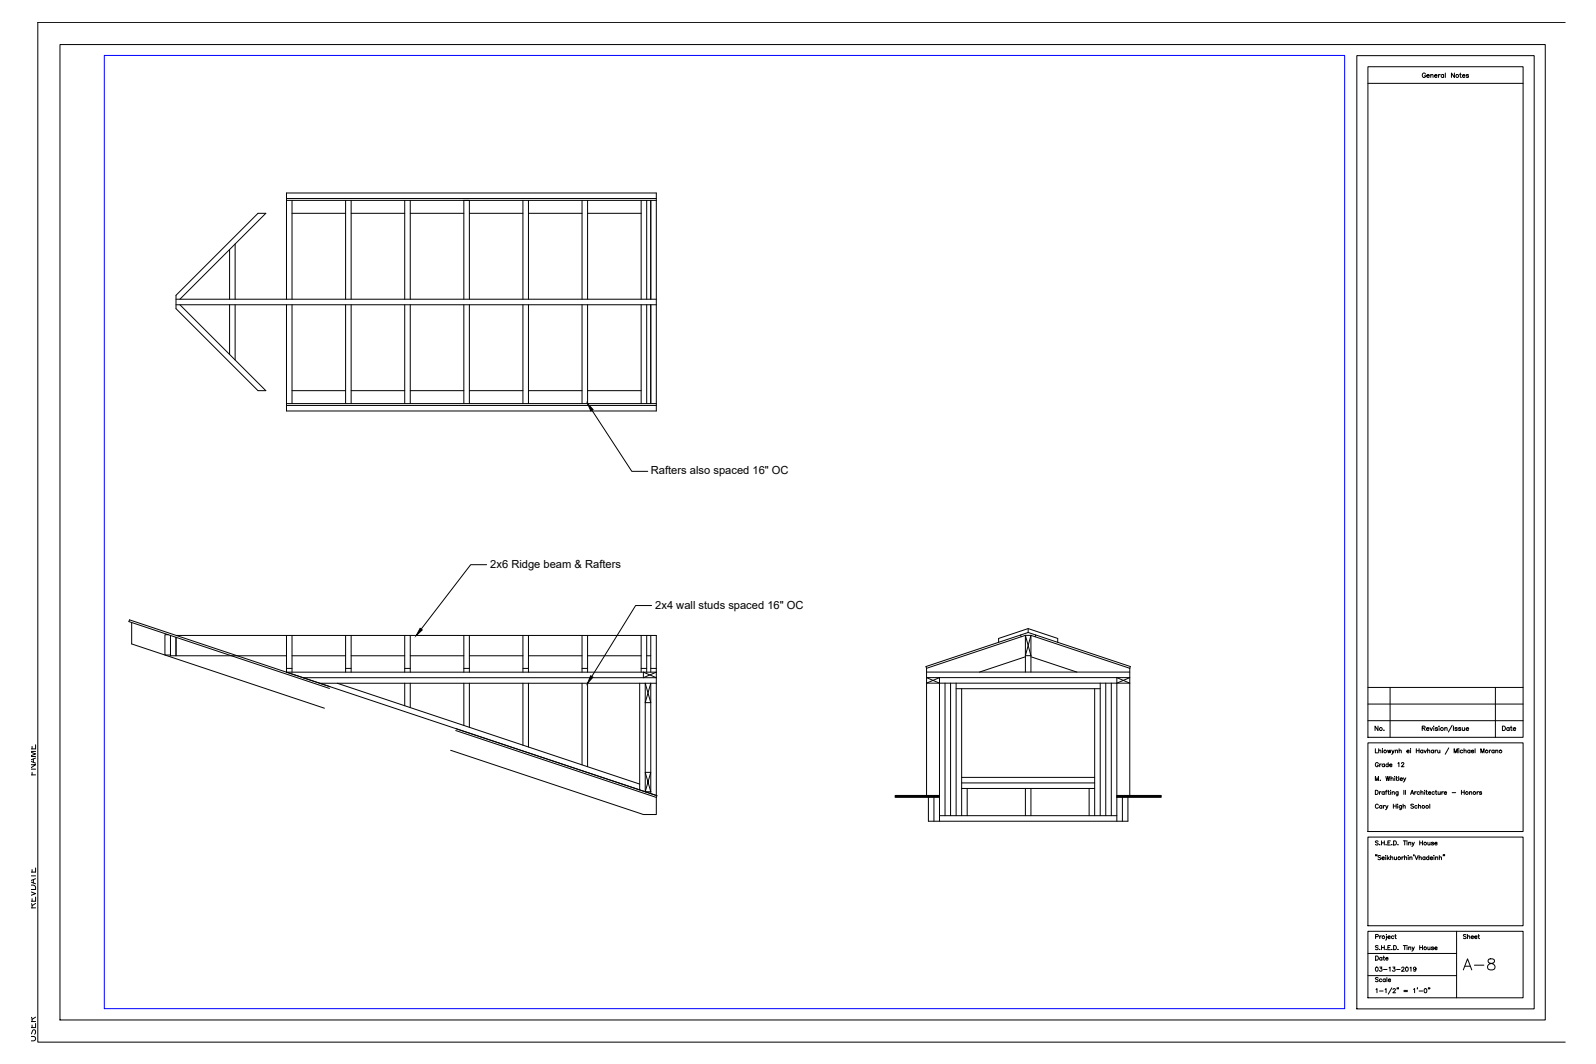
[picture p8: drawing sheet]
<svg xmlns="http://www.w3.org/2000/svg" width="914mm" height="610mm" viewBox="0 0 914 610" stroke-linecap="round" stroke-linejoin="round" font-family="sans-serif">
<!-- layer: Viewport -->
<path d="M60 32h710v546h-710z" fill="none" stroke="#00f" stroke-width=".57"/>
<!-- layer: 0 -->
<g fill="none" stroke="#000" stroke-width=".57">
<path d="M897 13h-875v584h875M34 26h851v558h-851zM777 32h102v546h-102zM784 38h89v384h-89zM784 48h89M164 115h212M164 114h212M167 115v56M198 115v56M201 115v56M232 115v56M235 115v56"/>
<path d="M266 115v56M269 115v56M300 115v56M303 115v56M333 115v56M337 115v56M367 115v56M371 115v56M373 115v56M135 140v31M167 122h31M201 122h31"/>
<path d="M235 122h31M269 122h31M303 122h30M337 122h30M132 143v28M101 175h275M101 171h275M103 171l49-49h-4l-47 47v8l47 47h4l-49-49M132 175v28M135 175v31M164 171v-60h212v124h-212v-60M167 175v56"/>
<path d="M198 175v56M201 175v56M232 175v56M235 175v56M266 175v56M269 175v56M300 175v56M303 175v56M333 175v56M337 175v56M367 175v56M371 175v56"/>
<path d="M373 175v56M164 231h212M164 232h212M167 224h31M201 224h31M235 224h31M269 224h31M303 224h30M337 224h30M339 235l23 35h9M279 324h-9l-29 36M373 347h-9l-25 41"/>
<path d="M96 364h-2v11h4M98 364v12h66M101 365v11M101 364h275v92l-212-71M164 364v21M167 376h31M167 364v21M198 364v21M201 376h31M201 364v21M232 364v21M235 376h31"/>
<path d="M235 364v21M266 364v21M269 376h31M269 364v21M300 364v21M303 376h30M303 364v21M333 364v21M337 376h30M337 364v21M367 364v21M371 376h2"/>
<path d="M371 364v21M373 364v21M572 368v-2l17-6 17 6v2M585 364v1M587 376l-26 9M589 362l59 20-1 1M589 362l-58 20v1M589 360v2M591 364l-4 12h4l-4-12v21M591 364h-4l-56 19M591 364l56 19M591 376l26 9"/>
<path d="M591 364v21M593 364v1M164 385h212l-7 3v-3l7 3h-202M164 383h3M183 391h193M193 391l173 58M198 383h3M232 391v13M232 383h3M235 391v14M266 391v25M266 383h3"/>
<path d="M269 391v26M300 391v36M300 383h3M303 391v37M333 391v47M333 383h4M337 391v48M366 391v62M367 383h4M373 383h3M531 385h116M531 383v73"/>
<path d="M538 391l-7-3h116l-7 3M541 391v76M545 391v76M548 395h82M548 391v76M551 395v72M627 395v72M630 391v76M634 391v76M637 391v76M647 383v73M784 394h89"/>
<path d="M796 394v28M857 394v28M784 403h89M784 413h89M815 417h1v-1h-1v3M816 417l1 2M817 418h2a.8 .8 0 0 0-1-1 .8 .8 0 0 0-1 1 .8 .8 0 0 0 1 0h1M819 417l1 2 1-2M821 416h.1M821 417v2M824 417h-2l2 1h-2M824 416h.1"/>
<path d="M825 417v2M828 417h1v2M828 417v2M832 416l-2 3M833 416v3M835 417h-1l1 1h-1M837 417h-1l1 1h-1M838 417v1h1M839 417v2M840 418h1a.8 .8 0 0 0-1-1 .8 .8 0 0 0 0 1 .8 .8 0 0 0 1 0M784 426h89v50h-89zM788 429v2h1"/>
<path d="M790 437a.9 .9 0 0 0-1 0 .9 .9 0 0 0-1 1 .8 .8 0 0 0 1 1 .8 .8 0 0 0 1-1h-1M790 430h1v1M790 429v2M790 438v1M791 438h-1M792 429h.1M792 430v1M793 438a.8 .8 0 0 0-1 0 .8 .8 0 0 0 0 1 .8 .8 0 0 0 1 0M793 438v1M795 430v1l1-1v1l1-1M795 438a.8 .8 0 0 0-1 0 .8 .8 0 0 0 0 1 .8 .8 0 0 0 1 0M795 437v2"/>
<path d="M796 438h2a1 1 0 0 0-2 0 .8 .8 0 0 0 0 1 1 1 0 0 0 2 0M797 430l1 1 1-1M798 431l-1 1M799 430h2v1M799 430v1M801 437v2M802 430h1v1M802 429v2M803 437h1l-1 2h1M806 430h1a.8 .8 0 0 0-1 0 .8 .8 0 0 0 0 1 .8 .8 0 0 0 1 0M808 429h.1M808 430v1"/>
<path d="M811 429v2M811 430h2M813 429v2M815 430a.8 .8 0 0 0-1 0 .8 .8 0 0 0 0 1 .8 .8 0 0 0 1 0M815 430v1M816 430l1 1v-1M818 430h1v1M818 429v2M821 430a.8 .8 0 0 0-1 0 .8 .8 0 0 0 0 1 .8 .8 0 0 0 1 0M821 430v1M822 430v1M823 430h-1"/>
<path d="M824 430v1h1M825 430v1M830 429l-2 3M833 431v-2l1 2 1-2v2M836 429h.1M836 430v1M838 430a.8 .8 0 0 0-1 0 .8 .8 0 0 0 0 1 .8 .8 0 0 0 1 0M839 430h1v1M839 429v2M842 430a.8 .8 0 0 0-1 0 .8 .8 0 0 0 0 1 .8 .8 0 0 0 1 0M842 430v1M843 430h1a.8 .8 0 0 0-1 0 .8 .8 0 0 0 0 1 .8 .8 0 0 0 1 0"/>
<path d="M845 429v2M848 431v-2l1 2 1-2v2M853 430v1M854 430h-1M856 430a.8 .8 0 0 0-1 0 .8 .8 0 0 0 0 1 .8 .8 0 0 0 1 0M856 430v1M857 430h1v1M857 430v1M370 443l3 11h-3l3-11zM370 454v-63l3 12h-3l3-12v64M513 457h25M513 456h25"/>
<path d="M532 457v14h114v-14M535 457v14M551 445h76M551 449h76M551 452h76M554 452v15M587 452v15M591 452v15M624 452v15M640 457h25M640 456h25M643 457v14"/>
<path d="M788 447v-2l1 2 1-2v2M788 453h1a1.3 1.3 0 0 1 1 1 1.3 1.3 0 0 1-1 1h-1zM790 454v1M791 447h.1M791 454h-1M793 454a.8 .8 0 0 0-1 0 .8 .8 0 0 0 0 1 .8 .8 0 0 0 1 0M793 454v1M794 454h1M794 445l1 2v-2l1 2v-2M795 453h-1v2M795 454h1M795 453v2h1"/>
<path d="M797 453h.1M797 454v1M797 446h1v1M797 445v2M798 454h1v1M798 454v1M799 445h.1M799 446v1M800 446h1M800 445v2h1M801 454v2h-1M801 454a.8 .8 0 0 0-1 0 .8 .8 0 0 0 0 1 .8 .8 0 0 0 1 0"/>
<path d="M801 445v2M802 446h2a1 1 0 0 0-2 0 .8 .8 0 0 0 0 1 1 1 0 0 0 2 0M804 446l1 1v-1M804 453v2M805 447l-1 1M805 453v2M808 455l1-2 1 2M809 454h1M811 454v1M811 454h.1M813 454a.8 .8 0 0 0-1 0 .8 .8 0 0 0 0 1 .8 .8 0 0 0 1 0M814 454h1v1"/>
<path d="M814 453v2M816 453h.1M816 454v1M817 454h1M817 453v2h1M818 454h2a.8 .8 0 0 0-1 0 .8 .8 0 0 0 0 1 .8 .8 0 0 0 1 0M822 454a.8 .8 0 0 0-1 0 .8 .8 0 0 0 0 1 .8 .8 0 0 0 1 0M822 454h1M823 453v2M824 454v1h1M825 454v1M826 454v1"/>
<path d="M827 454h-1M827 454h2a.8 .8 0 0 0-1 0 .8 .8 0 0 0 0 1 .8 .8 0 0 0 1 0M832 454h2M837 453v2M837 454h2M839 453v2M842 454h1v1M842 454v1M846 454v1M847 454h-1M849 454h-1l1 1h-1M538 471v-83l-7 3h116l-7-3v83"/>
<path d="M538 467h102M784 480h89v50h-89zM790 461a.9 .9 0 0 0-1 0 .9 .9 0 0 0-1 1 .9 .9 0 0 0 1 1 .9 .9 0 0 0 1 0M792 462a.8 .8 0 0 0-1 0 .8 .8 0 0 0 0 1 .8 .8 0 0 0 1 0M792 462v1M793 462v1M794 462h-1M794 462l1 1v-1M795 463l-1 1M798 461v2M798 462h2M800 461v2"/>
<path d="M801 461h.1M801 462v1M803 462v2h-1M803 462a.8 .8 0 0 0-1 0 .8 .8 0 0 0 0 1 .8 .8 0 0 0 1 0M804 462h1v1M804 461v2M810 461h-2l2 1-1 1h-1M812 462a.8 .8 0 0 0-1 0 .8 .8 0 0 0 0 1 .8 .8 0 0 0 1 0M813 462h1v1M813 461v2M819 461v2M788 490h.1"/>
<path d="M789 490h.1M790 482h-2l2 1-1 1h-1M791 484h.1M791 490h-2l2 2h-2M792 482v2M792 483h1M792 492h1a.8 .8 0 0 0-1-1 .8 .8 0 0 0 0 1 .8 .8 0 0 0 0 1l1-1M793 482v2M794 490h.1M794 491v2M794 484h.1M795 490v3"/>
<path d="M795 483h1M795 492l1 1M796 491l-1 1M797 482h-2v2h2M797 491h1v2M797 490v3M797 484h.1M798 482h1a1.3 1.3 0 0 1 1 1 1.3 1.3 0 0 1-1 1h-1zM799 491v1h1M800 491v2M801 484h.1M803 491v2"/>
<path d="M804 482h2M804 491l-1 1M805 491h1v2M805 490v3M805 482v2M806 482h.1M806 483v1M807 490h.1M807 491v2M807 483h1v1M807 483v1M808 491h1v2"/>
<path d="M808 491v2M809 483l1 1v-1M810 484l-1 1M810 490h.1M811 490l1 3v-3M813 491h1v2M813 490v3M813 482v2M813 483h2M815 482v2M816 491a.8 .8 0 0 0-1 0 .8 .8 0 0 0 0 1 .8 .8 0 0 0 1 0M816 491v2"/>
<path d="M818 483v1h1M819 491a.8 .8 0 0 0-1 0 .8 .8 0 0 0 0 1 .8 .8 0 0 0 1 0M819 490v3M819 483v1M819 492h2a.8 .8 0 0 0-1-1 .8 .8 0 0 0-1 1 .8 .8 0 0 0 1 1l1-1M821 483h-1l1 1h-1M821 490h.1M822 491v2M822 483h1a.8 .8 0 0 0-1 0 .8 .8 0 0 0 1 1M822 491h2v2M825 491h1v2M825 490v3"/>
<path d="M827 490h.1M828 490h-1M784 534h89v38h-89zM788 537h1l1-1-2-1v3M791 536v2M791 536v1M794 536h.1M794 536v2v1M795 537h2a1.1 1.1 0 0 0-2-1 .7 .7 0 0 0 0 1h2M799 537a1.1 1.1 0 0 0-2-1 1 1 0 0 0 0 2 1.1 1.1 0 0 0 2-1M799 536h1M799 535v2l1 1"/>
<path d="M835 534v38M784 559h51M784 546h51M790 542h-2l2 2h-2M791 544h.1M792 542v2M792 543h1M793 542v2M794 544h.1M795 543h1M797 542h-2v2h2M797 544h.1"/>
<path d="M798 542h1a1.3 1.3 0 0 1 1 1 1.3 1.3 0 0 1-1 1h-1zM801 544h.1M804 542h2M805 542v2M806 542h.1M806 543v1M807 543h1v1M807 543v1M809 543l1 1v-1M810 544l-1 1M813 543h2M813 542v2"/>
<path d="M815 542v2M818 543v1h1M819 543v1M821 543h-1l1 1h-1M822 543h1a.7 .7 0 0 0-1 0 .7 .7 0 0 0 0 1h1M788 567l1-1v3M790 568h2M794 567v-1v3M797 566l-2 4M798 567l1-1v1l-1 2h2M801 566l-1 1M801 566v1"/>
<path d="M804 567h2M804 568h2M810 567v-1v3M812 566v1M813 568h2M819 566l-1 1M819 566v1"/>
<circle cx="826" cy="418" r=".8"/>
<circle cx="794" cy="431" r=".8"/>
<circle cx="852" cy="431" r=".8"/>
<circle cx="860" cy="431" r=".8"/>
<circle cx="840" cy="454" r=".8"/>
<circle cx="845" cy="454" r=".8"/>
<circle cx="815" cy="462" r=".8"/>
<circle cx="818" cy="462" r=".8"/>
<circle cx="802" cy="492" r=".8"/>
<circle cx="817" cy="483" r=".8"/>
<circle cx="793" cy="537" r=".8"/>
<circle cx="817" cy="543" r=".8"/>
<circle cx="817" cy="567" r="1.1"/>
</g>
<!-- layer: Hidden Line -->
<path d="M75 357v12l111 37M189 393l-115-38v1l115 38M261 419l115 38M261 418l115 38v1M258 430l111 37h7v-10" fill="none" stroke="#000" stroke-width=".57"/>
<!-- layer: 0 -->
<path d="M337 231l3 4h-1zM241 360l1 1-3 3zM338 387l2 1-3 3z" fill="#000" stroke="#000" stroke-width=".57"/>
<text font-size="10.6" x="837" y="557">A-8</text>
<g font-size="6.4">
<text x="373" y="272">Rafters also spaced 16&quot; OC</text>
<text x="281" y="325">2x6 Ridge beam &amp; Rafters</text>
<text x="375" y="349">2x4 wall studs spaced 16&quot; OC</text>
</g>
<g font-size="6.2">
<text x="22" y="445" transform="rotate(-90 22 445)">FNAME</text>
<text x="22" y="521" transform="rotate(-90 22 521)">REVDATE</text>
<text x="22" y="598" transform="rotate(-90 22 598)">USER</text>
</g>
<g font-size="5.7">
<text x="814" y="46">General Notes</text>
<text x="787" y="420">No.</text>
<text x="860" y="420">Date</text>
<text x="837" y="539">Sheet</text>
<text x="787" y="551">Date</text>
<text x="787" y="558">03-13-2019</text>
<text x="787" y="564">Scale</text>
</g>
</svg>
